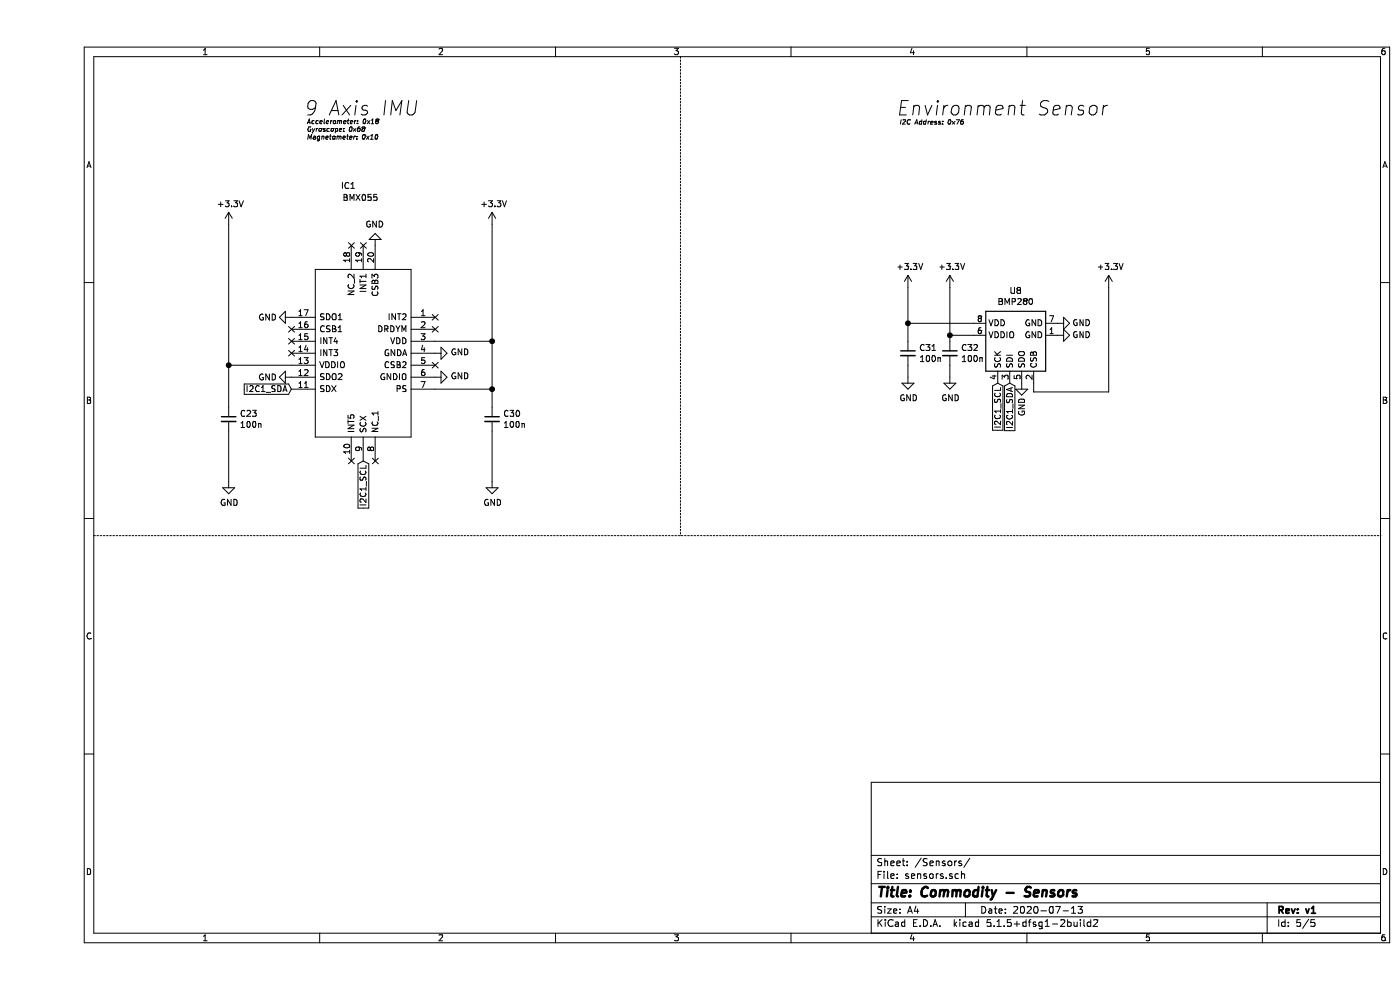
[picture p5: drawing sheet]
EESchema Schematic File Version 4
EELAYER 30 0
EELAYER END
$Descr A4 11693 8268
encoding utf-8
Sheet 5 5
Title "Commodity - Sensors"
Date "2020-07-13"
Rev "v1"
Comp ""
Comment1 ""
Comment2 ""
Comment3 ""
Comment4 ""
$EndDescr
$Comp
L BMX055:BMX055 IC1
U 1 1
P 2125 2650
F 0 "IC1" H 2600 3750 50  0000 C CNN
F 1 "BMX055" H 2700 3650 50  0000 C CNN
F 2 "lib:LGA_PACKAGE_20_PINS" H 3175 3050 50  0001 L CNN
F 3 "http://www.mouser.com/ds/2/621/BST-BMX055-DS000-02-586421.pdf" H 3175 2950 50  0001 L CNN
F 4 "Small versatile 9-axis sensor module" H 3175 2850 50  0001 L CNN "Description"
F 5 "" H 3175 2750 50  0001 L CNN "Height"
F 6 "Bosch Sensortec" H 3175 2650 50  0001 L CNN "Manufacturer_Name"
F 7 "BMX055" H 3175 2550 50  0001 L CNN "Manufacturer_Part_Number"
F 8 "262-BMX055" H 3175 2450 50  0001 L CNN "Mouser Part Number"
F 9 "https://www.mouser.com/Search/Refine.aspx?Keyword=262-BMX055" H 3175 2350 50  0001 L CNN "Mouser Price/Stock"
F 10 "" H 3175 2250 50  0001 L CNN "RS Part Number"
F 11 "" H 3175 2150 50  0001 L CNN "RS Price/Stock"
F 12 "C94022" H 2125 2650 50  0001 C CNN "LCSC"
	1    2125 2650
	1    0    0    -1  
$EndComp
NoConn ~ 2625 2050
NoConn ~ 2725 2050
NoConn ~ 3325 2650
NoConn ~ 3325 2750
NoConn ~ 2825 3850
NoConn ~ 2625 3850
NoConn ~ 2125 2750
NoConn ~ 2125 2950
NoConn ~ 3325 3050
$Comp
L Device:C_Small C30
U 1 1
P 3800 3500
F 0 "C30" H 3892 3546 50  0000 L CNN
F 1 "100n" H 3892 3455 50  0000 L CNN
F 2 "Capacitor_SMD:C_0603_1608Metric" H 3800 3500 50  0001 C CNN
F 3 "~" H 3800 3500 50  0001 C CNN
F 4 "C14663" H 3800 3500 50  0001 C CNN "LCSC"
	1    3800 3500
	1    0    0    -1  
$EndComp
$Comp
L power:GND #PWR062
U 1 1
P 3800 4025
F 0 "#PWR062" H 3800 3775 50  0001 C CNN
F 1 "GND" H 3805 3852 50  0000 C CNN
F 2 "" H 3800 4025 50  0001 C CNN
F 3 "" H 3800 4025 50  0001 C CNN
	1    3800 4025
	1    0    0    -1  
$EndComp
Wire Wire Line
	3800 3600 3800 4025
$Comp
L power:+3.3V #PWR050
U 1 1
P 3800 1875
F 0 "#PWR050" H 3800 1725 50  0001 C CNN
F 1 "+3.3V" H 3815 2048 50  0000 C CNN
F 2 "" H 3800 1875 50  0001 C CNN
F 3 "" H 3800 1875 50  0001 C CNN
	1    3800 1875
	1    0    0    -1  
$EndComp
Wire Wire Line
	3800 2850 3800 1875
Connection ~ 3800 2850
$Comp
L power:GND #PWR055
U 1 1
P 3325 2950
F 0 "#PWR055" H 3325 2700 50  0001 C CNN
F 1 "GND" V 3330 2822 50  0000 R CNN
F 2 "" H 3325 2950 50  0001 C CNN
F 3 "" H 3325 2950 50  0001 C CNN
	1    3325 2950
	0    -1   -1   0   
$EndComp
Wire Wire Line
	3800 2850 3800 3250
Connection ~ 3800 3250
Wire Wire Line
	3800 3250 3800 3400
$Comp
L power:GND #PWR059
U 1 1
P 3325 3150
F 0 "#PWR059" H 3325 2900 50  0001 C CNN
F 1 "GND" V 3330 3022 50  0000 R CNN
F 2 "" H 3325 3150 50  0001 C CNN
F 3 "" H 3325 3150 50  0001 C CNN
	1    3325 3150
	0    -1   -1   0   
$EndComp
Text Notes 2250 1175 0    39   Italic 0
Accelerometer: 0x18\nGyroscope: 0x68\nMagnetometer: 0x10
Text Notes 2225 975  0    118  Italic 0
9 Axis IMU
$Comp
L Device:C_Small C23
U 1 1
P 1600 3500
F 0 "C23" H 1692 3546 50  0000 L CNN
F 1 "100n" H 1692 3455 50  0000 L CNN
F 2 "Capacitor_SMD:C_0603_1608Metric" H 1600 3500 50  0001 C CNN
F 3 "~" H 1600 3500 50  0001 C CNN
F 4 "C14663" H 1600 3500 50  0001 C CNN "LCSC"
	1    1600 3500
	1    0    0    -1  
$EndComp
$Comp
L power:GND #PWR060
U 1 1
P 1600 4025
F 0 "#PWR060" H 1600 3775 50  0001 C CNN
F 1 "GND" H 1605 3852 50  0000 C CNN
F 2 "" H 1600 4025 50  0001 C CNN
F 3 "" H 1600 4025 50  0001 C CNN
	1    1600 4025
	1    0    0    -1  
$EndComp
Wire Wire Line
	1600 3600 1600 4025
$Comp
L power:+3.3V #PWR049
U 1 1
P 1600 1875
F 0 "#PWR049" H 1600 1725 50  0001 C CNN
F 1 "+3.3V" H 1615 2048 50  0000 C CNN
F 2 "" H 1600 1875 50  0001 C CNN
F 3 "" H 1600 1875 50  0001 C CNN
	1    1600 1875
	1    0    0    -1  
$EndComp
Wire Wire Line
	1600 1875 1600 3050
Connection ~ 1600 3050
Wire Wire Line
	1600 3050 1600 3400
$Comp
L power:GND #PWR051
U 1 1
P 2825 2050
F 0 "#PWR051" H 2825 1800 50  0001 C CNN
F 1 "GND" H 2830 1877 50  0000 C CNN
F 2 "" H 2825 2050 50  0001 C CNN
F 3 "" H 2825 2050 50  0001 C CNN
	1    2825 2050
	-1   0    0    1   
$EndComp
$Comp
L power:GND #PWR054
U 1 1
P 2125 2650
F 0 "#PWR054" H 2125 2400 50  0001 C CNN
F 1 "GND" V 2125 2450 50  0000 C CNN
F 2 "" H 2125 2650 50  0001 C CNN
F 3 "" H 2125 2650 50  0001 C CNN
	1    2125 2650
	0    1    1    0   
$EndComp
$Comp
L power:GND #PWR056
U 1 1
P 2125 3150
F 0 "#PWR056" H 2125 2900 50  0001 C CNN
F 1 "GND" V 2125 2950 50  0000 C CNN
F 2 "" H 2125 3150 50  0001 C CNN
F 3 "" H 2125 3150 50  0001 C CNN
	1    2125 3150
	0    1    1    0   
$EndComp
Text GLabel 2725 3850 3    50   Input ~ 0
I2C1_SCL
Text GLabel 2125 3250 0    50   Input ~ 0
I2C1_SDA
Wire Wire Line
	1600 3050 2125 3050
Wire Wire Line
	3325 2850 3800 2850
Wire Wire Line
	3325 3250 3800 3250
NoConn ~ 2125 2850
$Comp
L power:GND #PWR069
U 1 1
P 8525 2700
F 0 "#PWR069" H 8525 2450 50  0001 C CNN
F 1 "GND" V 8525 2500 50  0000 C CNN
F 2 "" H 8525 2700 50  0001 C CNN
F 3 "" H 8525 2700 50  0001 C CNN
	1    8525 2700
	0    -1   -1   0   
$EndComp
$Comp
L power:GND #PWR070
U 1 1
P 8525 2800
F 0 "#PWR070" H 8525 2550 50  0001 C CNN
F 1 "GND" V 8525 2600 50  0000 C CNN
F 2 "" H 8525 2800 50  0001 C CNN
F 3 "" H 8525 2800 50  0001 C CNN
	1    8525 2800
	0    -1   -1   0   
$EndComp
$Comp
L Device:C_Small C32
U 1 1
P 7625 2950
F 0 "C32" H 7717 2996 50  0000 L CNN
F 1 "100n" H 7717 2905 50  0000 L CNN
F 2 "Capacitor_SMD:C_0603_1608Metric" H 7625 2950 50  0001 C CNN
F 3 "~" H 7625 2950 50  0001 C CNN
F 4 "C14663" H 7625 2950 50  0001 C CNN "LCSC"
	1    7625 2950
	1    0    0    -1  
$EndComp
$Comp
L Device:C_Small C31
U 1 1
P 7275 2950
F 0 "C31" H 7367 2996 50  0000 L CNN
F 1 "100n" H 7367 2905 50  0000 L CNN
F 2 "Capacitor_SMD:C_0603_1608Metric" H 7275 2950 50  0001 C CNN
F 3 "~" H 7275 2950 50  0001 C CNN
F 4 "C14663" H 7275 2950 50  0001 C CNN "LCSC"
	1    7275 2950
	1    0    0    -1  
$EndComp
$Comp
L Sensor_Pressure:BMP280 U8
U 1 1
P 8225 2800
F 0 "U8" V 8592 2850 50  0000 C CNN
F 1 "BMP280" V 8501 2850 50  0000 C CNN
F 2 "Package_LGA:Bosch_LGA-8_2x2.5mm_P0.65mm_ClockwisePinNumbering" H 8225 2100 50  0001 C CNN
F 3 "https://ae-bst.resource.bosch.com/media/_tech/media/datasheets/BST-BMP280-DS001.pdf" H 8225 2800 50  0001 C CNN
F 4 "C83291" V 8225 2800 50  0001 C CNN "LCSC"
	1    8225 2800
	0    -1   -1   0   
$EndComp
Wire Wire Line
	7825 2700 7275 2700
Wire Wire Line
	7275 2700 7275 2850
Wire Wire Line
	7625 2850 7625 2800
Wire Wire Line
	7625 2800 7825 2800
$Comp
L power:GND #PWR071
U 1 1
P 7275 3150
F 0 "#PWR071" H 7275 2900 50  0001 C CNN
F 1 "GND" H 7280 2977 50  0000 C CNN
F 2 "" H 7275 3150 50  0001 C CNN
F 3 "" H 7275 3150 50  0001 C CNN
	1    7275 3150
	1    0    0    -1  
$EndComp
$Comp
L power:GND #PWR072
U 1 1
P 7625 3150
F 0 "#PWR072" H 7625 2900 50  0001 C CNN
F 1 "GND" H 7630 2977 50  0000 C CNN
F 2 "" H 7625 3150 50  0001 C CNN
F 3 "" H 7625 3150 50  0001 C CNN
	1    7625 3150
	1    0    0    -1  
$EndComp
Wire Wire Line
	7625 3050 7625 3150
Wire Wire Line
	7275 3050 7275 3150
$Comp
L power:+3.3V #PWR066
U 1 1
P 7275 2400
F 0 "#PWR066" H 7275 2250 50  0001 C CNN
F 1 "+3.3V" H 7290 2573 50  0000 C CNN
F 2 "" H 7275 2400 50  0001 C CNN
F 3 "" H 7275 2400 50  0001 C CNN
	1    7275 2400
	1    0    0    -1  
$EndComp
$Comp
L power:+3.3V #PWR067
U 1 1
P 7625 2400
F 0 "#PWR067" H 7625 2250 50  0001 C CNN
F 1 "+3.3V" H 7640 2573 50  0000 C CNN
F 2 "" H 7625 2400 50  0001 C CNN
F 3 "" H 7625 2400 50  0001 C CNN
	1    7625 2400
	1    0    0    -1  
$EndComp
Wire Wire Line
	7625 2800 7625 2400
Connection ~ 7625 2800
Wire Wire Line
	7275 2700 7275 2400
Connection ~ 7275 2700
$Comp
L power:GND #PWR073
U 1 1
P 8225 3200
F 0 "#PWR073" H 8225 2950 50  0001 C CNN
F 1 "GND" V 8225 3000 50  0000 C CNN
F 2 "" H 8225 3200 50  0001 C CNN
F 3 "" H 8225 3200 50  0001 C CNN
	1    8225 3200
	1    0    0    -1  
$EndComp
$Comp
L power:+3.3V #PWR068
U 1 1
P 8950 2400
F 0 "#PWR068" H 8950 2250 50  0001 C CNN
F 1 "+3.3V" H 8965 2573 50  0000 C CNN
F 2 "" H 8950 2400 50  0001 C CNN
F 3 "" H 8950 2400 50  0001 C CNN
	1    8950 2400
	1    0    0    -1  
$EndComp
Wire Wire Line
	8325 3200 8325 3275
Wire Wire Line
	8325 3275 8950 3275
Wire Wire Line
	8950 3275 8950 2400
Text GLabel 8025 3200 3    50   Input ~ 0
I2C1_SCL
Text GLabel 8125 3200 3    50   Input ~ 0
I2C1_SDA
Text Notes 7200 1050 0    39   Italic 0
I2C Address: 0x76
Text Notes 7175 975  0    118  Italic 0
Environment Sensor
Wire Notes Line
	5375 475  5375 4475
Wire Notes Line
	475  4475 11225 4475
$EndSCHEMATC
